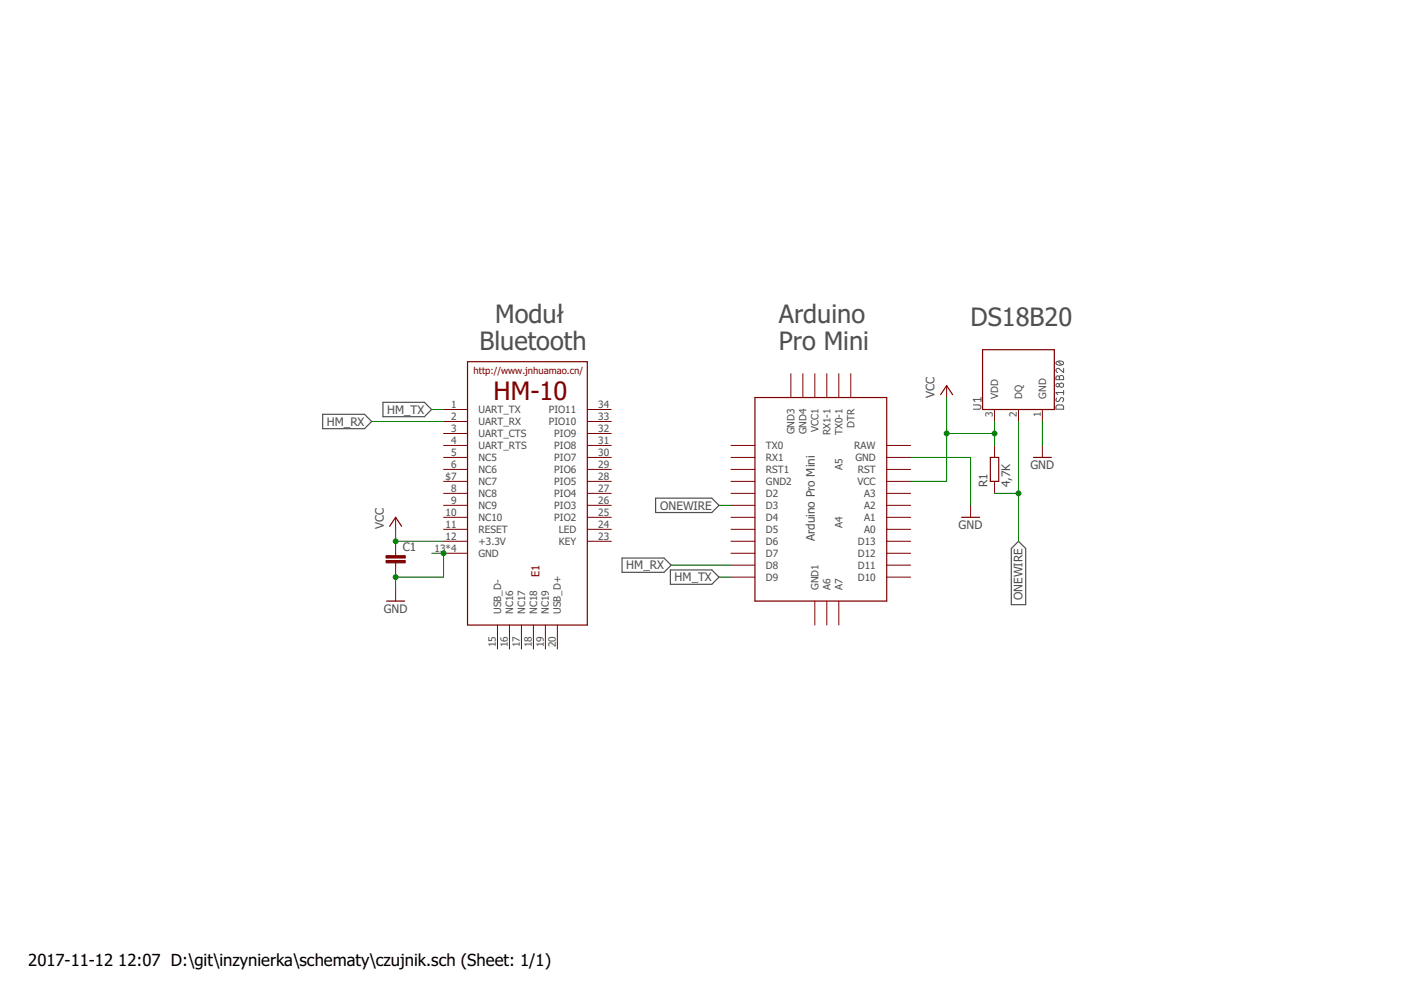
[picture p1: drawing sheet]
<svg xmlns="http://www.w3.org/2000/svg" width="297mm" height="210mm" viewBox="0 0 297 210" stroke-linecap="round" stroke-linejoin="round" font-family="sans-serif">
<g fill="none" stroke="#505050" stroke-width=".21">
<path d="M224 79.8l.4-.1 .2 .3a.46 .46 0 0 1 .5-.4 .46 .46 0 0 1 .4 .4v.5h-1.6zM224 76.8a1 1 0 0 1 1.5 .2 .97 .97 0 0 1-1.6 0zM224.2 76.6l.9 .7M225.5 78.1v.9l-.9-.8a.44 .44 0 0 0-.7 .2 .44 .44 0 0 0 .3 .6M206.4 85.9h1.1a.46 .46 0 0 1 .5 .4 .46 .46 0 0 1-.5 .5h-1.1M208 84.7h-1.6l.3 .5M208 84.2v1M224 86l1.2-.1 .3 .2v.7h-1.6zM224 84.4l-.1 .5 .3 .3 .3-.1 .3-.6a.38 .38 0 0 1 .5-.1 .38 .38 0 0 1 .2 .5l-.2 .3M224.6 80v.5M225.5 82.8v.9M225.5 83.2h-1.6l.3 .5"/>
<circle cx="224.2" cy="81.7" r=".37"/>
<circle cx="225.1" cy="81.7" r=".46"/>
</g>
<path d="M68.4 87.8h8.9l1.5 1.6-1.5 1.5h-8.9zM81.2 85.3h8.8l1.5 1.5-1.5 1.5h-8.8zM131.9 118.3h8.9l1.5 1.5-1.5 1.5h-8.9zM139 105.6h11.9l1.5 1.5-1.5 1.6h-11.9zM214.4 116.3l1.5-1.5 1.6 1.5v11.9h-3.1zM142.1 120.8h8.8l1.5 1.6-1.5 1.5h-8.8z" fill="none" stroke="#505050" stroke-width=".25"/>
<g fill="none" stroke="#800000" stroke-width=".21">
<path d="M167.7 79.2v5.1M170.2 79.2v5.1M172.8 79.2v5.1M175.3 79.2v5.1M177.8 79.2v5.1M180.4 79.2v5.1M94 94.4h5.1M94 97h5.1M94 99.5h5.1M94 86.8h5.1M94 89.4h5.1M94 91.9h5.1"/>
<path d="M124.5 94.4h5.1M124.5 97h5.1M124.5 99.5h5.1M124.5 86.8h5.1M124.5 89.4h5.1M124.5 91.9h5.1M155 94.4h5.1M155 97h5.1M155 99.5h5.1M188 94.4h5.1M188 97h5.1M188 99.5h5.1"/>
<path d="M200.7 81.8v2.5M210.9 86.8v2.6M210.9 94.4v2.6M215.9 86.8v2.6M221 86.8v2.6M221 94.4v2.6M83.9 109.7v2.5M83.9 114.8v3M83.9 119.3v3.1M94 102.1h5.1M94 104.6h5.1M94 107.1h5.1"/>
<path d="M94 109.7h5.1M94 112.2h5.1M94 114.8h5.1M94 117.3h5.1M124.5 102.1h5.1M124.5 104.6h5.1M124.5 107.1h5.1M124.5 109.7h5.1M124.5 112.2h5.1M124.5 114.8h5.1M155 102.1h5.1M155 104.6h5.1"/>
<path d="M155 107.1h5.1M155 109.7h5.1M155 112.2h5.1M155 114.8h5.1M155 117.3h5.1M155 119.8h5.1M188 102.1h5.1M188 104.6h5.1M188 107.1h5.1M188 109.7h5.1M188 112.2h5.1M188 114.8h5.1"/>
<path d="M188 117.3h5.1M188 119.8h5.1M205.8 107.1v2.6M210.9 102.1v2.5M83.9 124.9v2.5M105.5 132.5v5.1M108 132.5v5.1M110.6 132.5v5.1M113.1 132.5v5.1M115.6 132.5v5.1M118.2 132.5v5.1M155 122.4h5.1"/>
<path d="M172.8 127.4v5.1M175.3 127.4v5.1M177.8 127.4v5.1M188 122.4h5.1"/>
</g>
<path d="M99.1 76.7h25.4v55.8h-25.4zM208.3 74.1h15.2v12.7h-15.2zM160.1 84.3h27.9v43.1h-27.9zM199.4 83.7l1.3-1.9 1.3 1.9M210 97h1.8v5.1h-1.8zM219.1 97h3.8M82.6 111.6l1.3-1.9 1.3 1.9M203.9 109.7h3.8M82 127.4h3.8" fill="none" stroke="#800000" stroke-width=".25"/>
<g fill="#800000" stroke="#800000" stroke-width=".21">
<path d="M81.9 118.8h4v.5h-4z"/>
<path d="M81.9 117.8h4v.5h-4z"/>
</g>
<g fill="none" stroke="#008000" stroke-width=".21">
<path d="M78.8 89.4h15.2M91.5 86.8h2.5M193.1 97h12.7v10.1M200.7 91.9h10.2M200.7 84.3v17.8h-7.6M210.9 89.4v5M215.9 89.4v25.4M221 89.4v5M83.9 112.2v2.6h10.1M91.5 117.3h2.5v5.1h-10.1v2.5M142.3 119.8h12.7M152.4 107.1h2.6"/>
<path d="M210.9 104.6h5M152.4 122.4h2.6"/>
</g>
<g fill="#008000" stroke="#008000" stroke-width=".21">
<circle cx="83.9" cy="114.8" r=".51"/>
<circle cx="94" cy="117.3" r=".51"/>
<circle cx="83.9" cy="122.4" r=".51"/>
<circle cx="215.9" cy="104.6" r=".51"/>
<circle cx="200.7" cy="91.9" r=".51"/>
<circle cx="210.9" cy="91.9" r=".51"/>
</g>
<g font-size="5.4" fill="#505050">
<text x="105" y="68.4">Moduł</text>
<text x="165.1" y="68.4">Arduino</text>
<text x="205.8" y="69.1">DS18B20</text>
<text x="101.7" y="74.1">Bluetooth</text>
<text x="165.1" y="74.1">Pro Mini</text>
</g>
<text font-size="5.4" fill="#800000" x="104.7" y="84.8">HM-10</text>
<g font-size="3.5">
<text x="6" y="204.7">2017-11-12</text>
<text x="25.1" y="204.7">12:07 D:\git\inzynierka\schematy\czujnik.sch (Sheet: 1/1)</text>
</g>
<g font-size="2.5" fill="#505050">
<text x="82.1" y="87.7">HM_TX</text>
<text x="198.2" y="84.3" transform="rotate(-90 198.2 84.3)">VCC</text>
<text x="69.3" y="90.3">HM_RX</text>
<text x="218.5" y="99.5">GND</text>
<text x="209.4" y="103.3" transform="rotate(-90 209.4 103.3)">R1</text>
<text x="214.2" y="103.3" transform="rotate(-90 214.2 103.3)">4,7K</text>
<text x="81.4" y="112.2" transform="rotate(-90 81.4 112.2)">VCC</text>
<text x="140" y="108">ONEWIRE</text>
<text x="203.2" y="112.2">GND</text>
<text x="85.4" y="116.9">C1</text>
<text x="172.8" y="114.8" transform="rotate(-90 172.8 114.8)">Arduino Pro Mini</text>
<text x="132.8" y="120.7">HM_RX</text>
<text x="143" y="123.3">HM_TX</text>
<text x="81.4" y="130">GND</text>
<text x="216.8" y="127.2" transform="rotate(-90 216.8 127.2)">ONEWIRE</text>
</g>
<text font-size="2.3" fill="#800000" x="114.4" y="122.4" transform="rotate(-90 114.4 122.4)">E1</text>
<g font-size="2.1" fill="#505050">
<text x="95.6" y="86.5">1</text>
<text x="95.6" y="89">2</text>
<text x="101.5" y="87.6">UART_TX</text>
<text x="116.4" y="87.6">PIO11</text>
<text x="126.9" y="89">33</text>
<text x="126.9" y="86.5">34</text>
<text x="210.5" y="88.4" transform="rotate(-90 210.5 88.4)">3</text>
<text x="211.6" y="84.5" transform="rotate(-90 211.6 84.5)">VDD</text>
<text x="215.6" y="88.4" transform="rotate(-90 215.6 88.4)">2</text>
<text x="216.7" y="84.5" transform="rotate(-90 216.7 84.5)">DQ</text>
<text x="220.7" y="88.4" transform="rotate(-90 220.7 88.4)">1</text>
<text x="221.8" y="84.5" transform="rotate(-90 221.8 84.5)">GND</text>
<text x="95.6" y="91.6">3</text>
<text x="95.6" y="94.1">4</text>
<text x="101.5" y="90.1">UART_RX</text>
<text x="101.5" y="92.7">UART_CTS</text>
<text x="101.5" y="95.2">UART_RTS</text>
<text x="116.4" y="90.1">PIO10</text>
<text x="117.5" y="95.2">PIO8</text>
<text x="117.5" y="92.7">PIO9</text>
<text x="126.9" y="94.1">31</text>
<text x="126.9" y="91.6">32</text>
<text x="162.4" y="95.2">TX0</text>
<text x="168.4" y="92.1" transform="rotate(-90 168.4 92.1)">GND3</text>
<text x="171" y="92.1" transform="rotate(-90 171 92.1)">GND4</text>
<text x="173.5" y="91.6" transform="rotate(-90 173.5 91.6)">VCC1</text>
<text x="176.1" y="92.3" transform="rotate(-90 176.1 92.3)">RX1-1</text>
<text x="178.6" y="92.2" transform="rotate(-90 178.6 92.2)">TX0-1</text>
<text x="181.1" y="95.2">RAW</text>
<text x="181.1" y="90.7" transform="rotate(-90 181.1 90.7)">DTR</text>
<text x="94.5" y="101.7">$7</text>
<text x="95.6" y="96.6">5</text>
<text x="95.6" y="99.2">6</text>
<text x="101.5" y="97.7">NC5</text>
<text x="101.5" y="100.3">NC6</text>
<text x="117.5" y="100.3">PIO6</text>
<text x="117.5" y="97.8">PIO7</text>
<text x="126.9" y="101.7">28</text>
<text x="126.9" y="99.2">29</text>
<text x="126.9" y="96.6">30</text>
<text x="162.4" y="97.7">RX1</text>
<text x="162.4" y="100.3">RST1</text>
<text x="178.6" y="99.7" transform="rotate(-90 178.6 99.7)">A5</text>
<text x="181.4" y="97.8">GND</text>
<text x="181.9" y="100.3">RST</text>
<text x="95.6" y="104.2">8</text>
<text x="95.6" y="106.8">9</text>
<text x="101.5" y="102.8">NC7</text>
<text x="101.5" y="105.4">NC8</text>
<text x="101.5" y="107.9">NC9</text>
<text x="117.5" y="107.9">PIO3</text>
<text x="117.5" y="105.4">PIO4</text>
<text x="117.5" y="102.8">PIO5</text>
<text x="126.9" y="106.8">26</text>
<text x="126.9" y="104.2">27</text>
<text x="162.4" y="102.8">GND2</text>
<text x="162.4" y="105.4">D2</text>
<text x="162.4" y="107.9">D3</text>
<text x="181.8" y="102.8">VCC</text>
<text x="183.2" y="105.4">A3</text>
<text x="183.2" y="107.9">A2</text>
<text x="94.5" y="109.3">10</text>
<text x="94.5" y="111.9">11</text>
<text x="101.5" y="110.4">NC10</text>
<text x="101.5" y="113">RESET</text>
<text x="117.5" y="110.4">PIO2</text>
<text x="118.5" y="113">LED</text>
<text x="126.9" y="111.9">24</text>
<text x="126.9" y="109.3">25</text>
<text x="162.4" y="110.4">D4</text>
<text x="162.4" y="113">D5</text>
<text x="178.6" y="111.9" transform="rotate(-90 178.6 111.9)">A4</text>
<text x="183.2" y="110.4">A1</text>
<text x="183.2" y="113">A0</text>
<text x="92.1" y="116.9">13*4</text>
<text x="94.5" y="114.4">12</text>
<text x="101.5" y="115.5">+3.3V</text>
<text x="101.5" y="118.1">GND</text>
<text x="118.5" y="115.5">KEY</text>
<text x="126.9" y="114.4">23</text>
<text x="162.4" y="115.5">D6</text>
<text x="162.4" y="118.1">D7</text>
<text x="181.9" y="115.5">D13</text>
<text x="181.9" y="118.1">D12</text>
<text x="162.4" y="120.6">D8</text>
<text x="162.4" y="123.1">D9</text>
<text x="173.5" y="125.1" transform="rotate(-90 173.5 125.1)">GND1</text>
<text x="176.1" y="125.1" transform="rotate(-90 176.1 125.1)">A6</text>
<text x="178.6" y="125.1" transform="rotate(-90 178.6 125.1)">A7</text>
<text x="181.9" y="120.6">D11</text>
<text x="181.9" y="123.1">D10</text>
<text x="106.2" y="130.2" transform="rotate(-90 106.2 130.2)">USB_D-</text>
<text x="108.8" y="130.2" transform="rotate(-90 108.8 130.2)">NC16</text>
<text x="111.3" y="130.2" transform="rotate(-90 111.3 130.2)">NC17</text>
<text x="113.9" y="130.2" transform="rotate(-90 113.9 130.2)">NC18</text>
<text x="116.4" y="130.2" transform="rotate(-90 116.4 130.2)">NC19</text>
<text x="118.9" y="130.2" transform="rotate(-90 118.9 130.2)">USB_D+</text>
<text x="105.1" y="137.2" transform="rotate(-90 105.1 137.2)">15</text>
<text x="107.7" y="137.2" transform="rotate(-90 107.7 137.2)">16</text>
<text x="110.2" y="137.2" transform="rotate(-90 110.2 137.2)">17</text>
<text x="112.7" y="137.2" transform="rotate(-90 112.7 137.2)">18</text>
<text x="115.3" y="137.2" transform="rotate(-90 115.3 137.2)">19</text>
<text x="117.8" y="137.2" transform="rotate(-90 117.8 137.2)">20</text>
</g>
<text font-size="2" fill="#800000" x="100.4" y="79.3">http://www.jnhuamao.cn/</text>
</svg>
